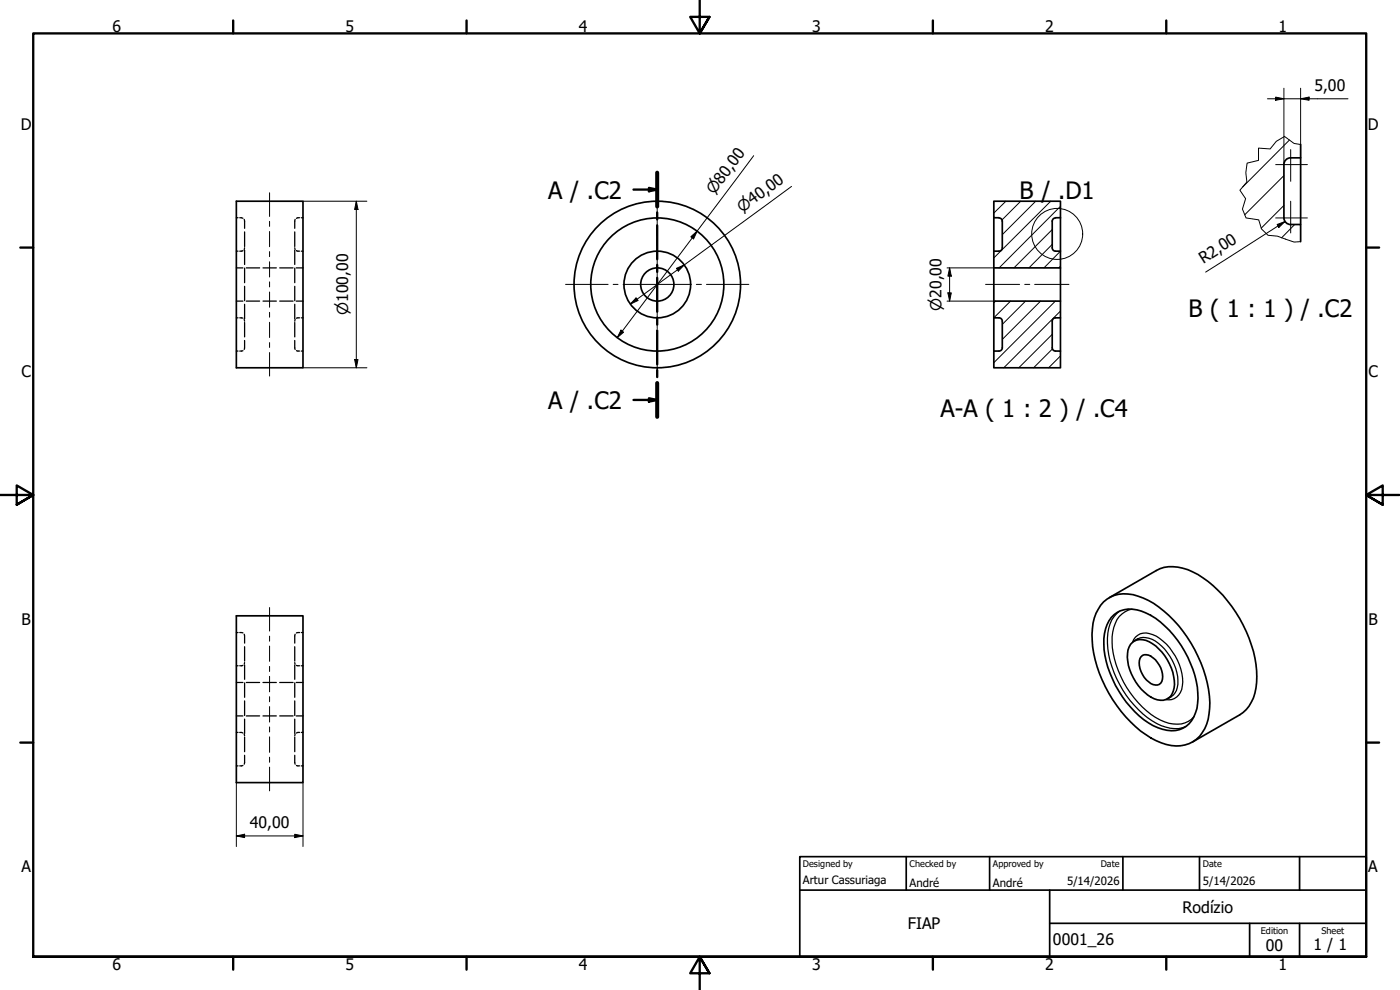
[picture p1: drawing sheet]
<svg xmlns="http://www.w3.org/2000/svg" width="420mm" height="297mm" viewBox="0 0 420 297" stroke-linecap="round" stroke-linejoin="round" font-family="sans-serif">
<!-- layer: Hatch (ISO) -->
<g fill="none" stroke="#000" stroke-width=".3">
<path d="M385.3 52.7l-11.7 11.7M387 42l-14.1 14.1M301.9 60.4l-3.6 3.5M306.3 60.4l-5.6 5.6M310.8 60.4l-10 10M315.3 60.4l-17 17M315.8 73.3l-7 7.1M315.8 68.9l-11.5 11.5M318.3 79.9l-.5 .5M318.3 75.4l-5 5M318.3 61.9l-18.5 18.5M385.3 61.6l-6.8 6.8"/>
<path d="M388.6 67.4l-4 4M298.8 90.3l-.5 .6M303.3 90.3l-5 5.1M307.8 90.3l-7 7M312.3 90.3l-11.5 11.5M316.7 90.3l-18.4 18.5M318.3 93.3l-17.1 17M315.8 100.3l-10 10M315.8 104.7l-5.6 5.6M318.3 106.8l-3.6 3.5"/>
</g>
<!-- layer: Hidden (ISO) -->
<g fill="none" stroke="#000" stroke-width=".38">
<path d="M70.9 75.4h.5M70.9 65.3h.5M71.9 65.3l1 .2M72.9 75.2l-1 .2M73.3 65.8l.1 2.7M73.4 74.3l-.1 .6M73.4 69.6v4.4M73.4 75v4.4M88.5 74.3l.1 .6M88.5 69.6v4.4M88.5 75v4.4M88.6 65.8l-.1 2.7"/>
<path d="M89 75.2l.9 .2M89.9 65.3l-.9 .2M90.4 75.4h.5M90.4 65.3h.5M70.9 95.4h.5M70.9 80.4h2M70.9 90.3h2M71.9 95.4l1 .1M73.3 95.9l.1 .5M73.4 80.4v4.4M73.4 85.9v4.3M73.4 91.3v4.4"/>
<path d="M73.4 96.8v4.3M73.9 80.4h4M73.9 90.3h4M78.9 80.4h4M78.9 90.3h4M83.9 80.4h4M83.9 90.3h4M88.5 80.4v4.4M88.5 85.9v4.3M88.5 91.3v4.4M88.5 96.8v4.3M88.6 95.9l-.1 .5"/>
<path d="M88.9 80.4h2M88.9 90.3h2M89.9 95.4l-.9 .1M90.4 95.4h.5M70.9 105.3h.5M72.9 105.2l-1 .1M73.4 102.2l-.1 2.6M88.5 102.2l.1 2.6M89 105.2l.9 .1M90.4 105.3h.5M70.9 199.8h.5M70.9 189.8h.5"/>
<path d="M71.9 189.8l1 .1M72.9 199.6l-1 .2M73.3 190.3l.1 2.7M73.4 198.8l-.1 .4M73.4 194v4.4M73.4 199.5v4.3M88.5 198.8l.1 .4M88.5 194v4.4M88.5 199.5v4.3M88.6 190.3l-.1 2.7M89 199.6l.9 .2M89.9 189.8l-.9 .1"/>
<path d="M90.4 199.8h.5M90.4 189.8h.5M70.9 219.8h.5M70.9 204.8h2M70.9 214.8h2M71.9 219.8l1 .1M73.4 204.9v4.3M73.4 210.3v4.4M73.4 215.8v4.3M73.9 204.8h4M73.9 214.8h4M78.9 204.8h4"/>
<path d="M78.9 214.8h4M83.9 204.8h4M83.9 214.8h4M88.5 204.9v4.3M88.5 210.3v4.4M88.5 215.8v4.3M88.9 204.8h2M88.9 214.8h2M89.9 219.8l-.9 .1M90.4 219.8h.5M70.9 229.8h.5M72.9 229.7l-1 .1"/>
<path d="M73.3 220.3l.1 .5M73.4 226.6l-.1 2.7M73.4 221.2v4.3M88.5 226.6l.1 2.7M88.5 221.2v4.3M88.6 220.3l-.1 .5M89 229.7l.9 .1M90.4 229.8h.5"/>
</g>
<!-- layer: Visible (ISO) -->
<g fill="none" stroke="#000" stroke-width=".51">
<path d="M387.3 47.4a2 2 0 0 0-2 2v16M390.3 43.4v4h-3M390.3 47.4v20M70.9 60.4h20v49.9h-20zM298.3 65.3v10.1M299.8 65.3h-1.5v-4.9h20v4.9h-1.5M299.8 65.4a.98 .98 0 0 1 1 1M300.8 66.3v8.1a.99 .99 0 0 1-1 1h-1.5v5h20v-5h-1.5a.98 .98 0 0 1-1-1v-8.1M316.8 65.4a.98 .98 0 0 0-1 1M318.3 65.3v10.1M385.3 65.4a2 2 0 0 0 2 2M387.3 67.4h3v5.1"/>
<path d="M298.3 80.4v9.9M298.3 95.4v9.9M300.8 96.3a.99 .99 0 0 0-1-.9h-1.5v-5.1h20v5.1h-1.5a.98 .98 0 0 0-1 .9M300.8 96.4v7.9a.98 .98 0 0 1-1 1h-1.5v5h20v-5h-1.5a.99 .99 0 0 1-1-1v-7.9M318.3 80.4v9.9M318.3 95.4v9.9M332.9 179.3l14.1-8.1a11.8 11.8 0 0 1 11 .4 36.4 36.4 0 0 1 16.8 19.8 26.6 26.6 0 0 1 1.4 18 10.2 10.2 0 0 1-4.2 5.1l-14.1 8.1M70.9 184.8h20v50h-20zM331.2 180.6a9.8 9.8 0 0 1 10.3-1.7 30.6 30.6 0 0 1 14.8 12.3 37.2 37.2 0 0 1 6.7 21.3 11.3 11.3 0 0 1-6.1 10.6 13 13 0 0 1-11.5-1.7 39 39 0 0 1-17.7-31 13.8 13.8 0 0 1 3.5-9.8zM333.5 185.3a7.9 7.9 0 0 1 9.1-1.9 26.6 26.6 0 0 1 12.9 12 25.8 25.8 0 0 1 3.7 17.2 7.7 7.7 0 0 1-7.7 6.7 17.5 17.5 0 0 1-12.2-7.2 30.7 30.7 0 0 1-8-20.5 11.7 11.7 0 0 1 2.2-6.3zM339.3 193.3a4.6 4.6 0 0 1 6.6-.1 15.1 15.1 0 0 1 6.5 13.2 4 4 0 0 1-6 3.3 14.9 14.9 0 0 1-7.9-14.6zM341.4 191.7l-1 .6"/>
<path d="M342.5 197a2.58 2.58 0 0 1 3.6 .4 6.9 6.9 0 0 1 2.6 7.1 2.3 2.3 0 0 1-4 .1 7 7 0 0 1-2.6-7.1zM351.5 209l-1.1 .7"/>
<circle cx="197.3" cy="85.4" r="5"/>
<circle cx="197.3" cy="85.4" r="20"/>
<circle cx="197.3" cy="85.4" r="10"/>
<circle cx="197.3" cy="85.4" r="25"/>
</g>
<!-- layer: Visible Narrow (ISO) -->
<path d="M335.9 183.4a10.9 10.9 0 0 0-3.5 9.6 30.9 30.9 0 0 0 14.8 24.1 10.3 10.3 0 0 0 8.7 .9M339.7 182.7a7.5 7.5 0 0 0-5.8 7 26.1 26.1 0 0 0 5.3 18.2 23 23 0 0 0 11.6 9.1 7.1 7.1 0 0 0 7.5-2M339.9 192.8a4.2 4.2 0 0 1 6-2.4 16.2 16.2 0 0 1 8.9 15.4 4.3 4.3 0 0 1-5 4.1M341.4 191.7a6.5 6.5 0 0 1 7.2 2.2 14.8 14.8 0 0 1 4.7 12.4 4.1 4.1 0 0 1-1.8 2.7" fill="none" stroke="#000" stroke-width=".38"/>
<!-- layer: Break Line (ISO) -->
<path d="M390.3 43.4l-1.9-.4-2.9-2.1-2.5 1.5-1.8 2.3-3.5-.3v3.7l-3.4 .8-.4 2.9 .3 2.8-2.1 2.5 1.7 2.5-.9 3.1 1.1 2.7 3.8 .6 .8 2.7 2 1.9 2.7 .3 5.1 1.7 1.9-.1" fill="none" stroke="#000" stroke-width=".3"/>
<!-- layer: Section Line (ISO) -->
<g fill="none" stroke="#000" stroke-width=".7">
<path d="M190.1 56.9h7.1M194.8 56.4l2.4 .5-2.4 .5zM197.2 51.8v10.2M197.2 63.7v2.1M197.2 67.6v10.2M197.2 79.5v2.1M197.2 83.4v10.1M197.2 95.3v2.1M197.2 99.1v10.2M194.8 119.5l2.4 .5-2.4 .5zM197.2 111v2.1M197.2 114.9v10.2"/>
<path d="M190.1 120h7.1"/>
</g>
<path d="M197.2 51.8v10.2M197.2 114.9v10.2" fill="none" stroke="#000" stroke-width="1.2"/>
<path d="M194.8 56.4l2.4 .5-2.4 .5zM194.8 119.5l2.4 .5-2.4 .5z" fill="#000"/>
<!-- layer: Detail Boundary (ISO) -->
<circle cx="317.3" cy="70.2" r="7.7" fill="none" stroke="#000" stroke-width=".3"/>
<!-- layer: Border (ISO) -->
<g fill="none" stroke="#000" stroke-width=".7">
<path d="M70 6.1v3.9M140 6.1v3.9M210 0v10l-2.9-4.9h5.8l-2.9 4.9 2.9-4.9M280 6.1v3.9M350 6.1v3.9M6.1 74.3h3.9M410 74.3h3.9M0 148.5h10l-5-2.8v5.7l5-2.9-5 2.9M420 148.5h-10l5-2.8v5.7l-5-2.9 5 2.9M6.1 222.8h3.9M410 222.8h3.9M10 287.1v-277.1h400v277.1h-400h400"/>
<path d="M70 287.1v3.8M140 287.1v3.8M212.9 292l-2.9-4.9 2.9 4.9h-5.8l2.9-4.9v9.9M280 287.1v3.8M350 287.1v3.8"/>
</g>
<!-- layer: Title (ISO) -->
<path d="M240 257h170v30.1h-170zM272 257v10.1M297 257v10.1M337 257v10.1M360 257v10.1M390 257v10.1M240 267.1h170M315 277h95M315 267.1v20M375 277v10.1M390 277v10.1" fill="none" stroke="#000" stroke-width=".51"/>
<!-- layer: Centerline (ISO) -->
<g fill="none" stroke="#000" stroke-width=".3">
<path d="M80.9 57.8v7.1M80.9 66.4v1.5M80.9 69.5v4.5M80.9 75.5v1.5M80.9 78.5v4.6M80.9 84.6v1.5M80.9 87.6v4.6M80.9 93.7v1.5M80.9 96.7v4.6M295.8 85.3h10.2M307.5 85.3h1.6M310.5 85.3h10.3"/>
<path d="M80.9 102.8v1.5M80.9 105.8v7M80.9 182.3v7M80.9 190.9v1.5M80.9 193.9v4.5M80.9 199.9v1.6M80.9 202.9v4.7M80.9 209v1.6M80.9 212v4.6M80.9 218.1v1.5M80.9 221.1v4.6M80.9 227.2v1.5"/>
<path d="M80.9 230.2v7.1"/>
</g>
<!-- layer: Center Mark (ISO) -->
<g fill="none" stroke="#000" stroke-width=".3">
<path d="M197.2 57.8v12.8M382.8 49.4h9.6M387.3 44.9v9.5M197.2 72.1v1.5M197.2 75.1v20.5M382.8 65.4h9.6M387.3 60.4v9.5M169.7 85.3h12.8M184 85.3h1.5M187 85.3h20.5M197.2 97.1v1.5M209 85.3h1.5"/>
<path d="M212 85.3h12.7M197.2 100.1v12.7"/>
</g>
<!-- layer: Dimension (ISO) -->
<g fill="none" stroke="#000" stroke-width=".3">
<path d="M380.4 29.6h24.2M382.8 29.1l2.5 .5-2.5 .5zM385.3 26.5v22.8M390.3 29.6l2.6-.5v1zM390.3 26.5v20.9M226.2 46.7l-41 54.6M237.6 55.9l-48.4 35.3M90.9 60.4h19.2M106.9 60.4l.5 2.5h-1zM106.9 60.4v49.9M207.3 71l1.9-1.7-1 2.4zM383.3 67.4l2.3-.9-1.8 1.7z"/>
<path d="M385.6 66.5l-23.8 15.1M186.4 99l.7 .7-1.9 1.6zM190.9 89.4l.6 .8-2.3 1zM203 80.5l2.4-1-1.8 1.8zM284.2 80.4h14.1M284.2 90.3h14.1M284.5 87.9h1l-.5 2.4zM285 80.4l.5 2.5h-1zM285 80.4v9.9M90.9 110.3h19.2M106.4 107.9h1l-.5 2.4zM70.9 234.8v19.2"/>
<path d="M90.9 234.8v19.2M70.9 250.8l2.5-.5v1zM70.9 250.8h20M88.5 250.3l2.4 .5-2.4 .5z"/>
</g>
<g fill="#000">
<path d="M382.8 29.1l2.5 .5-2.5 .5zM390.3 29.6l2.6-.5v1zM106.9 60.4l.5 2.5h-1zM207.3 71l1.9-1.7-1 2.4zM383.3 67.4l2.3-.9-1.8 1.7zM186.4 99l.7 .7-1.9 1.6zM190.9 89.4l.6 .8-2.3 1zM203 80.5l2.4-1-1.8 1.8zM284.5 87.9h1l-.5 2.4zM285 80.4l.5 2.5h-1zM106.4 107.9h1l-.5 2.4zM70.9 250.8l2.5-.5v1z"/>
<path d="M88.5 250.3l2.4 .5-2.4 .5z"/>
</g>
<g font-size="7.2">
<text x="164.5" y="59.6">A / .C2</text>
<text x="306" y="59.7">B / .D1</text>
<text x="356.7" y="95.1">B ( 1 : 1 ) / .C2</text>
<text x="164.5" y="122.7">A / .C2</text>
<text x="282.3" y="125">A-A ( 1 : 2 ) / .C4</text>
</g>
<g font-size="4.8">
<text x="33.7" y="9.6">6</text>
<text x="103.7" y="9.6">5</text>
<text x="173.7" y="9.6">4</text>
<text x="243.7" y="9.6">3</text>
<text x="313.7" y="9.6">2</text>
<text x="383.7" y="9.6">1</text>
<text x="394.5" y="27.2">5,00</text>
<text x="6.2" y="38.9">D</text>
<text x="410.5" y="38.9">D</text>
<text x="361.2" y="79.2" transform="rotate(-33 361.2 79.2)">R2,00</text>
<text x="6.4" y="113.1">C</text>
<text x="410.7" y="113.1">C</text>
<text x="6.4" y="187.4">B</text>
<text x="410.7" y="187.4">B</text>
<text x="74.9" y="248.5">40,00</text>
<text x="6.4" y="261.7">A</text>
<text x="410.7" y="261.7">A</text>
<text x="354.9" y="274">Rodízio</text>
<text x="272.4" y="278.8">FIAP</text>
<text x="316" y="283.4">0001_26</text>
<text x="379.9" y="285.3">00</text>
<text x="394.2" y="285">1 / 1</text>
<text x="33.7" y="290.9">6</text>
<text x="103.7" y="290.9">5</text>
<text x="173.7" y="290.9">4</text>
<text x="243.7" y="290.9">3</text>
<text x="313.7" y="290.9">2</text>
<text x="383.7" y="290.9">1</text>
</g>
<g font-size="4.6">
<text x="214.3" y="58.6" transform="rotate(-53 214.3 58.6)">⌀80,00</text>
<text x="222.7" y="63.8" transform="rotate(-36 222.7 63.8)">⌀40,00</text>
<text x="104.5" y="94.6" transform="rotate(-90 104.5 94.6)">⌀100,00</text>
<text x="282.6" y="93.3" transform="rotate(-90 282.6 93.3)">⌀20,00</text>
</g>
<g font-size="3.4">
<text x="241" y="265.4">Artur Cassuriaga</text>
<text x="273" y="266">André</text>
<text x="298" y="266">André</text>
<text x="320.2" y="265.5">5/14/2026</text>
<text x="361" y="265.5">5/14/2026</text>
</g>
<g font-size="2.7">
<text x="241" y="260.1">Designed by</text>
<text x="273" y="260.1">Checked by</text>
<text x="298" y="260.1">Approved by</text>
<text x="330.3" y="260">Date</text>
<text x="361" y="260">Date</text>
<text x="378.4" y="280.1">Edition</text>
<text x="396.6" y="280.1">Sheet</text>
</g>
</svg>
